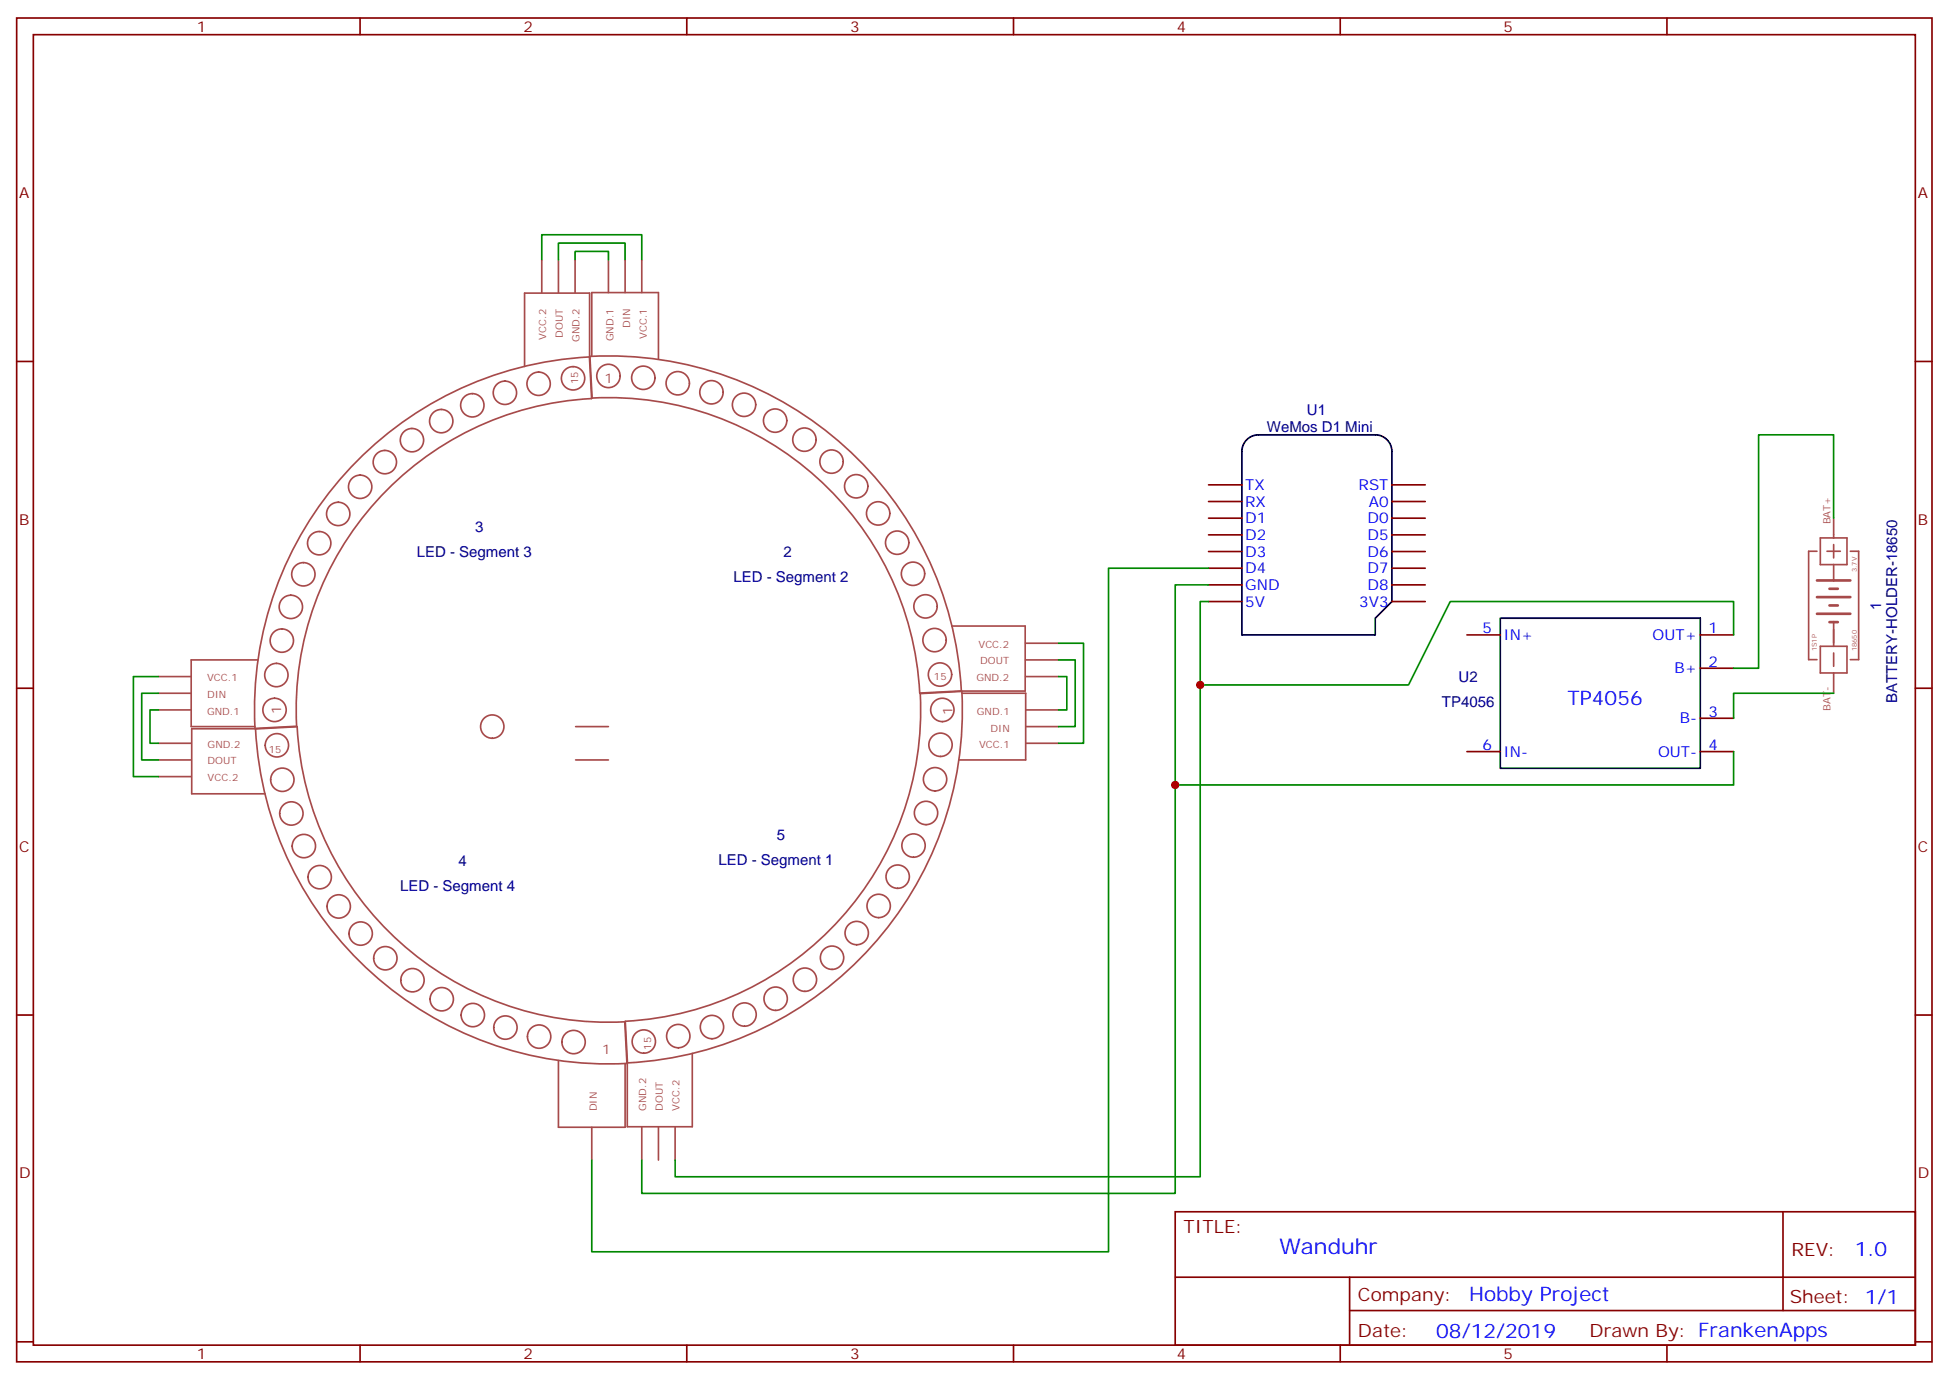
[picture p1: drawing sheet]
<svg xmlns="http://www.w3.org/2000/svg" width="413mm" height="292mm" viewBox="0 0 413 292" stroke-linecap="round" stroke-linejoin="round" font-family="sans-serif">
<g fill="none" stroke="#870000" stroke-width=".35">
<path d="M3.5 3.8h405.4v284.3h-405.4zM7.1 7.3h398.2v277.3h-398.2zM76.2 3.8v3.5M145.3 3.8v3.5M214.5 3.8v3.5M283.6 3.8v3.5M352.8 3.8v3.5M3.5 76.5h3.6M405.3 76.5h3.6M255.8 102.6h7M255.8 106.1h7M255.8 109.6h7"/>
<path d="M255.8 113.2h7M255.8 116.7h7M294.6 102.6h7M294.6 106.1h7M294.6 109.6h7M294.6 113.2h7M294.6 116.7h7M255.8 120.2h7M255.8 123.8h7M255.8 127.3h7M294.6 120.2h7M294.6 123.8h7"/>
<path d="M294.6 127.3h7M310.4 134.3h7.1M359.8 134.3h7.1M3.5 145.6h3.6M310.4 159h7.1M359.8 159h7.1M359.8 141.4h7.1M359.8 152h7.1M405.3 145.6h3.6M3.5 214.8h3.6M405.3 214.8h3.6M248.7 256.4h156.6v28.2h-156.6z"/>
<path d="M377.3 256.4v20.9M248.7 270.2h156.5M285.6 277.3h119.6M285.6 270.2v14.2M3.5 283.9h3.6M76.2 284.6v3.5M145.3 284.6v3.5M214.5 284.6v3.5M283.6 284.6v3.5M352.8 284.6v3.5M405.3 283.9h3.6"/>
</g>
<path d="M263.9 93a3.5 3.5 0 0 1 2.4-1h24.7a3.5 3.5 0 0 1 3.6 3.5v31.8l-3.6 3.5v3.5h-28.2v-38.8a3.5 3.5 0 0 1 1.1-2.5zM317.5 130.8h42.3v31.8h-42.3z" fill="none" stroke="#000" stroke-width=".35"/>
<path d="M384.5 129.9h7.1M384.5 122.8h7.1M384.5 126.3h7.1M387.2 131.6h1.7M387.2 124.6h1.7M387.2 128.1h1.7" fill="none" stroke="#a64a4a" stroke-width=".56"/>
<g fill="none" stroke="#a64a4a" stroke-width=".35">
<path d="M114.7 55v6.9M118.2 55v6.9M121.7 55v6.9M128.8 55v6.9M132.3 55v6.9M135.8 55v6.9M114 78.7a2.47 2.47 0 0 0-2.2 3.6 2.47 2.47 0 0 0 4.1 .4 2.47 2.47 0 0 0-1.3-3.9l-.6-.1M124.8 75.5v-13.5h-13.8v15.5M124.8 75.4a74.8 74.8 0 0 1 78.7 70.8l-8.9 .4a66 66 0 0 0-69.3-62.4zM125.2 75.4v-13.5h14.1v14.1M131.2 79.5a2.47 2.47 0 0 0-3.5-2.2 2.47 2.47 0 0 0-.5 4.2 2.47 2.47 0 0 0 4-1.4v-.5M76.4 96.7a74.5 74.5 0 0 1 48.3-21.2l.5 8.8a66 66 0 0 0-62.4 69.4l-8.8 .4a74.6 74.6 0 0 1 22.4-57.4z"/>
<path d="M384.5 116.6h-1.7v23h1.7M385.2 113.8h5.7v5.7h-5.7zM386.6 116.6h2.9M388.1 109.6v4.2M388.1 115.2v2.9M388.1 119.5v3.3M391.6 116.6h1.7v23h-1.7M54.6 139.6h-14.1v14.1h13.4M201.4 132.5h15.6v13.7h-13.5M217.1 139.6h6.9M217.1 136.1h6.9M385.2 136.8h5.7v5.6h-5.7z"/>
<path d="M388.1 131.6v5.2M388.1 138.2v2.8M33.5 143.2h7M33.5 150.2h7M33.5 146.7h7M33.5 157.3h7M54 154.2h-13.4v13.8h15.5M58.5 140.4a2.47 2.47 0 0 0-2.2 3.5 2.47 2.47 0 0 0 4.1 .5 2.47 2.47 0 0 0-1.3-4h-.6M62.9 153.8a66 66 0 0 0 69.3 62.4l.5 8.8a74.8 74.8 0 0 1-78.6-70.8M62.9 153.8l-8.8 .4M121.8 153.7h7M194.8 146.8l8.8-.5a74.8 74.8 0 0 1-70.8 78.6l-.5-8.8a66 66 0 0 0 62.5-69.3z"/>
<path d="M203.6 146.7h13.5v14.1h-14.1M217.1 143.2h6.9M217.1 153.7h6.9M217.1 150.2h6.9M217.1 157.3h6.9M388.1 142.4v.7M388.1 143.2v3.5M33.5 160.8h7M33.5 164.3h7M121.8 160.8h7M97.6 214.8a2.47 2.47 0 0 1 3.5-2.2 2.47 2.47 0 0 1 .5 4.1 2.47 2.47 0 0 1-3.9-1.4l-.1-.5M104.5 217.4a2.47 2.47 0 0 1 3.5-2.2 2.47 2.47 0 0 1 .5 4.2 2.47 2.47 0 0 1-3.9-1.4l-.1-.6"/>
<path d="M118.2 224.4v14.1h14.1v-13.5M125.2 238.5v7M135.8 238.5v7M139.3 238.5v7M142.9 238.5v7M146.5 222.9v15.5h-13.7v-13.5"/>
<circle cx="136.1" cy="79.9" r="2.47"/>
<circle cx="81.4" cy="97.8" r="2.47"/>
<circle cx="87.2" cy="93.1" r="2.47"/>
<circle cx="93.4" cy="89.1" r="2.47"/>
<circle cx="100" cy="85.8" r="2.47"/>
<circle cx="106.9" cy="83.1" r="2.47"/>
<circle cx="121.3" cy="80" r="2.47"/>
<circle cx="143.4" cy="81.1" r="2.47"/>
<circle cx="150.6" cy="83" r="2.47"/>
<circle cx="157.5" cy="85.6" r="2.47"/>
<circle cx="164" cy="89" r="2.47"/>
<circle cx="170.2" cy="93" r="2.47"/>
<circle cx="176" cy="97.7" r="2.47"/>
<circle cx="67.6" cy="114.9" r="2.47"/>
<circle cx="71.6" cy="108.7" r="2.47"/>
<circle cx="76.2" cy="103" r="2.47"/>
<circle cx="181.2" cy="102.9" r="2.47"/>
<circle cx="185.8" cy="108.6" r="2.47"/>
<circle cx="189.9" cy="114.8" r="2.47"/>
<circle cx="59.6" cy="135.5" r="2.47"/>
<circle cx="61.6" cy="128.4" r="2.47"/>
<circle cx="64.2" cy="121.5" r="2.47"/>
<circle cx="193.2" cy="121.4" r="2.47"/>
<circle cx="195.9" cy="128.3" r="2.47"/>
<circle cx="197.8" cy="135.4" r="2.47"/>
<circle cx="58.1" cy="150.2" r="2.47"/>
<circle cx="58.6" cy="157.7" r="2.47"/>
<circle cx="104.2" cy="153.7" r="2.47"/>
<circle cx="198.9" cy="142.7" r="2.47"/>
<circle cx="199" cy="157.6" r="2.47"/>
<circle cx="199.4" cy="150.2" r="2.47"/>
<circle cx="59.8" cy="165" r="2.47"/>
<circle cx="61.7" cy="172.1" r="2.47"/>
<circle cx="64.3" cy="179" r="2.47"/>
<circle cx="193.3" cy="178.9" r="2.47"/>
<circle cx="196" cy="172" r="2.47"/>
<circle cx="197.9" cy="164.9" r="2.47"/>
<circle cx="67.7" cy="185.6" r="2.47"/>
<circle cx="71.7" cy="191.8" r="2.47"/>
<circle cx="76.3" cy="197.5" r="2.47"/>
<circle cx="181.3" cy="197.4" r="2.47"/>
<circle cx="186" cy="191.7" r="2.47"/>
<circle cx="190" cy="185.5" r="2.47"/>
<circle cx="81.6" cy="202.8" r="2.47"/>
<circle cx="87.3" cy="207.4" r="2.47"/>
<circle cx="93.5" cy="211.4" r="2.47"/>
<circle cx="114.1" cy="219.3" r="2.47"/>
<circle cx="143.5" cy="219.2" r="2.47"/>
<circle cx="150.7" cy="217.3" r="2.47"/>
<circle cx="157.6" cy="214.7" r="2.47"/>
<circle cx="164.1" cy="211.3" r="2.47"/>
<circle cx="170.3" cy="207.3" r="2.47"/>
<circle cx="176.1" cy="202.6" r="2.47"/>
<circle cx="121.4" cy="220.5" r="2.47"/>
<circle cx="136.2" cy="220.4" r="2.47"/>
</g>
<g fill="none" stroke="#008700" stroke-width=".35">
<path d="M114.7 55v-5.3h21.1v5.3M118.2 55v-3.6h14.1v3.6M121.7 55v-1.8h7.1v1.8M388.1 109.6v-17.6h-15.9v49.4h-5.3M224 139.6h3.5v14.1h-3.5M224 136.1h5.3v21.2h-5.3M255.8 123.8h-7.1v42.3h118.2v-7.1M255.8 120.2h-21.2v144.7h-109.4v-19.4M255.8 127.3h-1.8v121.7h-111.1v-3.5M366.9 134.3v-7h-60l-8.8 17.6h-44.1M33.5 150.2h-1.8v7.1h1.8M33.5 146.7h-3.5v14.1h3.5"/>
<path d="M33.5 143.2h-5.3v21.1h5.3M224 143.2h1.8v7h-1.8M388.1 146.7h-21.2v5.3M248.7 166.1v86.4h-112.9v-7"/>
</g>
<g fill="#c00">
<circle cx="248.7" cy="166.1" r=".88"/>
<circle cx="254" cy="144.9" r=".88"/>
</g>
<text font-size="4.6" fill="#00f" x="270.8" y="265.4">Wanduhr</text>
<g font-size="4.2" fill="#00f">
<text x="331.7" y="149.2">TP4056</text>
<text x="392.5" y="265.7">1.0</text>
<text x="310.9" y="275.2">Hobby Project</text>
<text x="304" y="283">08/12/2019</text>
</g>
<g font-size="3.9" fill="#800">
<text x="250.5" y="261">TITLE:</text>
<text x="379.1" y="265.7">REV:</text>
<text x="287.4" y="275.2">Company:</text>
<text x="378.7" y="275.8">Sheet: 1/1</text>
<text x="287.4" y="282.9">Date:</text>
<text x="336.4" y="282.9">Drawn By: FrankenApps</text>
</g>
<g font-size="3.2" fill="#800">
<text x="41.6" y="6.8">1</text>
<text x="110.8" y="6.8">2</text>
<text x="179.9" y="6.8">3</text>
<text x="249.1" y="6.8">4</text>
<text x="318.2" y="6.8">5</text>
<text x="4.1" y="41.9">A</text>
<text x="405.9" y="41.9">A</text>
<text x="4.1" y="111.1">B</text>
<text x="405.9" y="111.1">B</text>
<text x="4.1" y="180.2">C</text>
<text x="405.9" y="180.2">C</text>
<text x="4.1" y="249.3">D</text>
<text x="405.9" y="249.3">D</text>
<text x="41.6" y="287.6">1</text>
<text x="110.8" y="287.6">2</text>
<text x="179.9" y="287.6">3</text>
<text x="249.1" y="287.6">4</text>
<text x="318.2" y="287.6">5</text>
</g>
<g font-size="3.2" fill="#000080">
<text x="276.6" y="87.8">U1</text>
<text x="268.1" y="91.5">WeMos D1 Mini</text>
<text x="100.5" y="112.6">3</text>
<text x="88.2" y="117.9">LED - Segment 3</text>
<text x="165.8" y="117.9">2</text>
<text x="155.2" y="123.2">LED - Segment 2</text>
<text x="398.1" y="129.1" transform="rotate(-90 398.1 129.1)">1</text>
<text x="305.2" y="149.7">TP4056</text>
<text x="308.7" y="144.4">U2</text>
<text x="401.5" y="148.7" transform="rotate(-90 401.5 148.7)">BATTERY-HOLDER-18650</text>
<text x="164.4" y="177.7">5</text>
<text x="97" y="183.2">4</text>
<text x="152" y="183">LED - Segment 1</text>
<text x="84.7" y="188.5">LED - Segment 4</text>
</g>
<g font-size="3.2" fill="#00f">
<text x="263.5" y="103.6">TX</text>
<text x="263.5" y="107.2">RX</text>
<text x="287.5" y="103.6">RST</text>
<text x="289.7" y="107.2">A0</text>
<text x="263.5" y="110.7">D1</text>
<text x="289.4" y="110.7">D0</text>
<text x="263.5" y="114.2">D2</text>
<text x="263.5" y="117.8">D3</text>
<text x="289.4" y="117.8">D6</text>
<text x="289.4" y="114.2">D5</text>
<text x="263.5" y="121.3">D4</text>
<text x="263.5" y="124.8">GND</text>
<text x="289.4" y="124.8">D8</text>
<text x="289.4" y="121.3">D7</text>
<text x="263.5" y="128.3">5V</text>
<text x="287.7" y="128.3">3V3</text>
<text x="313.7" y="134">5</text>
<text x="318.2" y="135.4">IN+</text>
<text x="349.8" y="135.4">OUT+</text>
<text x="361.6" y="134">1</text>
<text x="354.4" y="142.5">B+</text>
<text x="361.6" y="141">2</text>
<text x="355.5" y="153">B-</text>
<text x="361.6" y="151.6">3</text>
<text x="313.7" y="158.7">6</text>
<text x="318.2" y="160.1">IN-</text>
<text x="350.9" y="160.1">OUT-</text>
<text x="361.6" y="158.7">4</text>
</g>
<g font-size="2.8" fill="#a54b4b">
<text x="127.9" y="81">1</text>
<text x="59.5" y="151.1" transform="rotate(-90 59.5 151.1)">1</text>
<text x="201.5" y="151.2" transform="rotate(-90 201.5 151.2)">1</text>
<text x="127.4" y="223.1">1</text>
</g>
<g font-size="2.1" fill="#a54b4b">
<text x="115.6" y="71.9" transform="rotate(-90 115.6 71.9)">VCC.2</text>
<text x="119.1" y="71.5" transform="rotate(-90 119.1 71.5)">DOUT</text>
<text x="133.3" y="69.4" transform="rotate(-90 133.3 69.4)">DIN</text>
<text x="136.9" y="71.8" transform="rotate(-90 136.9 71.8)">VCC.1</text>
<text x="122.6" y="72.3" transform="rotate(-90 122.6 72.3)">GND.2</text>
<text x="129.8" y="72.2" transform="rotate(-90 129.8 72.2)">GND.1</text>
<text x="122.3" y="81.3" transform="rotate(-90 122.3 81.3)">15</text>
<text x="387.4" y="111" transform="rotate(-90 387.4 111)">BAT+</text>
<text x="207.1" y="137">VCC.2</text>
<text x="197.7" y="143.8">15</text>
<text x="207.5" y="140.6">DOUT</text>
<text x="43.8" y="144.2">VCC.1</text>
<text x="43.8" y="147.7">DIN</text>
<text x="206.6" y="144.1">GND.2</text>
<text x="43.8" y="151.3">GND.1</text>
<text x="206.7" y="151.3">GND.1</text>
<text x="209.6" y="154.8">DIN</text>
<text x="387.4" y="150.4" transform="rotate(-90 387.4 150.4)">BAT-</text>
<text x="43.9" y="158.2">GND.2</text>
<text x="43.9" y="161.7">DOUT</text>
<text x="56.9" y="159.3">15</text>
<text x="207.2" y="158.3">VCC.1</text>
<text x="43.9" y="165.3">VCC.2</text>
<text x="137.8" y="222.1" transform="rotate(-90 137.8 222.1)">15</text>
<text x="126.3" y="235.2" transform="rotate(-90 126.3 235.2)">DIN</text>
<text x="136.8" y="235" transform="rotate(-90 136.8 235)">GND.2</text>
<text x="140.3" y="235" transform="rotate(-90 140.3 235)">DOUT</text>
<text x="143.8" y="235" transform="rotate(-90 143.8 235)">VCC.2</text>
</g>
<g font-size="1.4" fill="#a54b4b">
<text x="393" y="121.1" transform="rotate(-90 393 121.1)">3.7V</text>
<text x="384.5" y="137.8" transform="rotate(-90 384.5 137.8)">1S1P</text>
<text x="393" y="137.8" transform="rotate(-90 393 137.8)">18650</text>
</g>
</svg>
